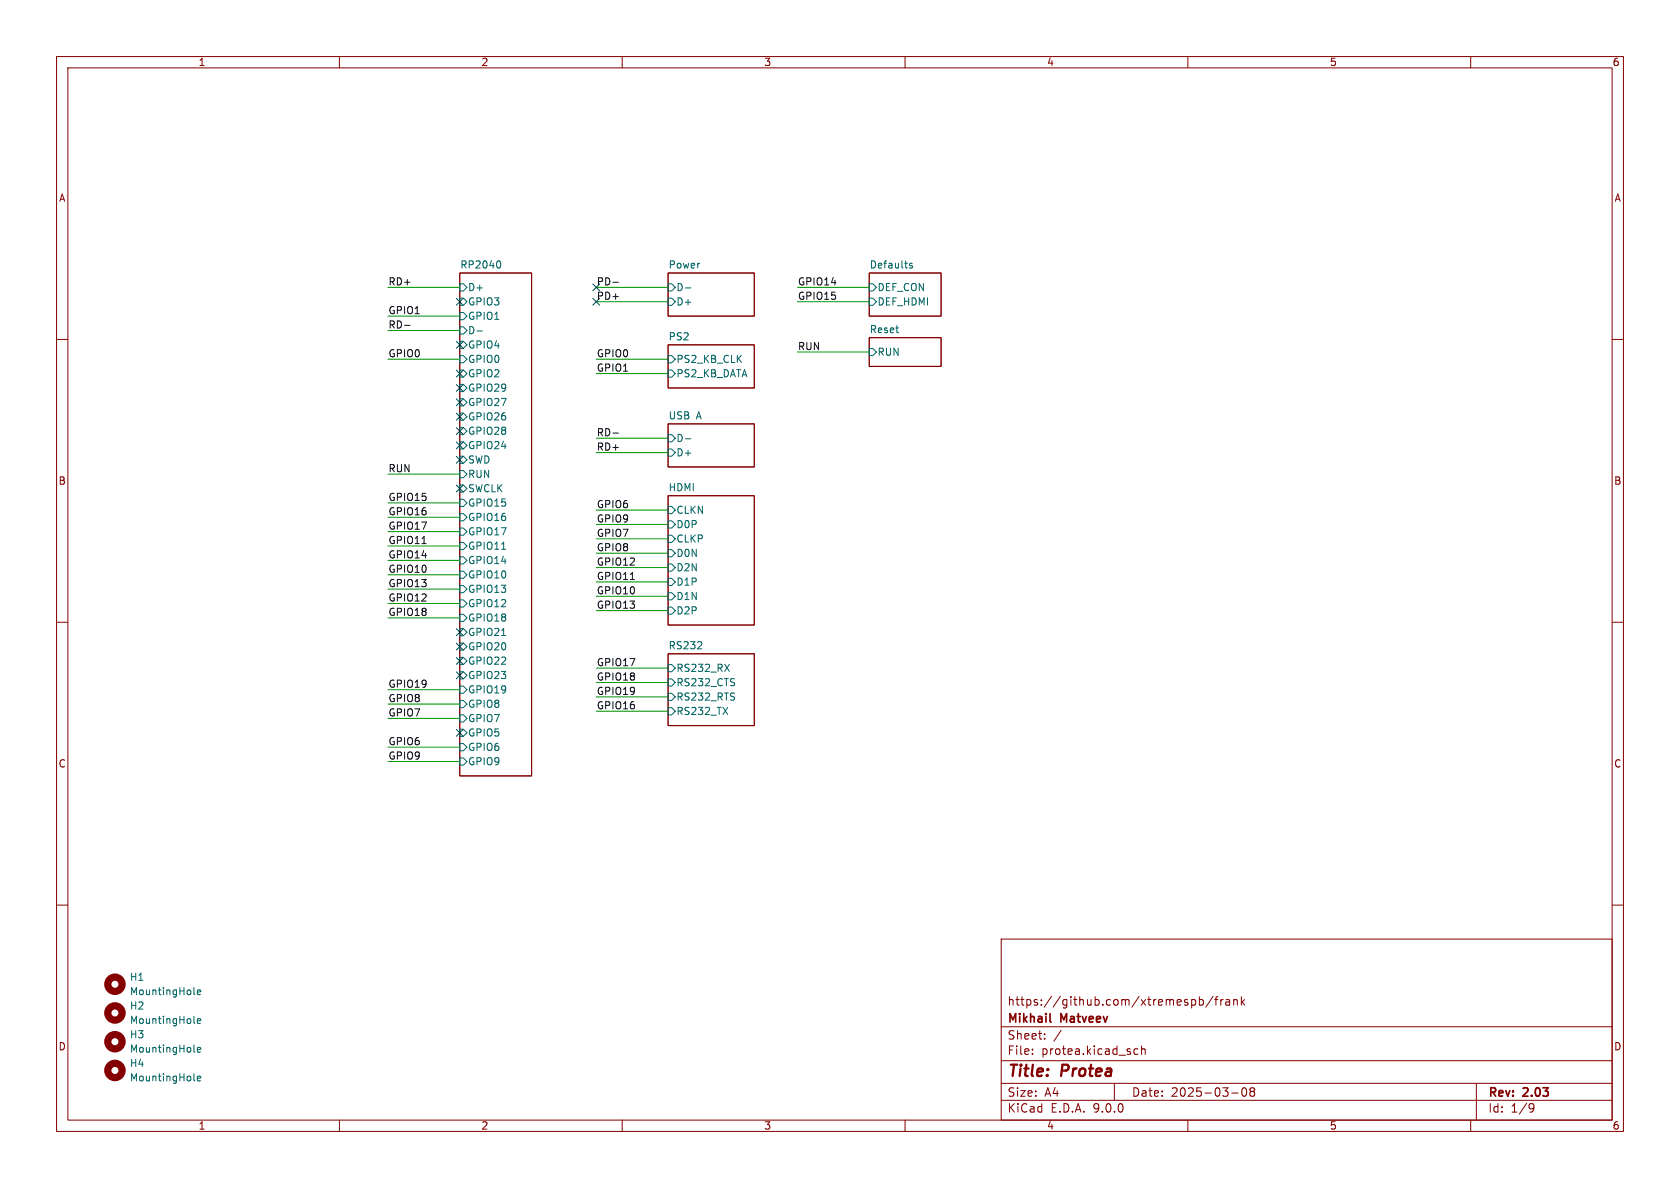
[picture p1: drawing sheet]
(kicad_sch
 (version 20250114)
 (generator "eeschema")
 (generator_version "9.0")
 (paper "A4")
 (title_block
  (title "Protea")
  (date "2025-03-08")
  (rev "2.03")
  (company "Mikhail Matveev")
  (comment 1 "https://github.com/xtremespb/frank"))
 (lib_symbols
  (symbol "Mechanical:MountingHole"
   (pin_names
    (offset 1.016)) (exclude_from_sim yes) (in_bom no) (on_board yes)
   (property "Reference" "H" (at 0 5.08 0) (effects (font (size 1.27 1.27))))
   (property "Value" "MountingHole" (at 0 3.175 0) (effects (font (size 1.27 1.27))))
   (property "Footprint" "" (at 0 0 0) (effects (font (size 1.27 1.27)) (hide yes)))
   (property "Datasheet" "~" (at 0 0 0) (effects (font (size 1.27 1.27)) (hide yes)))
   (property "Description" "Mounting Hole without connection" (at 0 0 0) (effects (font (size 1.27 1.27)) (hide yes)))
   (symbol "MountingHole_0_1"
    (circle (center 0 0) (radius 1.27) (stroke (width 1.27) (type default)) (fill (type none))))
   (embedded_fonts no)))
 (no_connect
  (at 81.28 76.2))
 (no_connect
  (at 81.28 78.74))
 (no_connect
  (at 81.28 116.84))
 (no_connect
  (at 81.28 111.76))
 (no_connect
  (at 105.41 53.34))
 (no_connect
  (at 81.28 86.36))
 (no_connect
  (at 81.28 60.96))
 (no_connect
  (at 81.28 66.04))
 (no_connect
  (at 81.28 53.34))
 (no_connect
  (at 105.41 50.8))
 (no_connect
  (at 81.28 119.38))
 (no_connect
  (at 81.28 73.66))
 (no_connect
  (at 81.28 114.3))
 (no_connect
  (at 81.28 71.12))
 (no_connect
  (at 81.28 81.28))
 (no_connect
  (at 81.28 68.58))
 (no_connect
  (at 81.28 129.54))
 (wire
  (pts (xy 68.58 132.08) (xy 81.28 132.08))
  (stroke (width 0) (type default)))
 (wire
  (pts (xy 105.41 125.73) (xy 118.11 125.73))
  (stroke (width 0) (type default)))
 (wire
  (pts (xy 105.41 66.04) (xy 118.11 66.04))
  (stroke (width 0) (type default)))
 (wire
  (pts (xy 68.58 50.8) (xy 81.28 50.8))
  (stroke (width 0) (type default)))
 (wire
  (pts (xy 68.58 127) (xy 81.28 127))
  (stroke (width 0) (type default)))
 (wire
  (pts (xy 140.97 50.8) (xy 153.67 50.8))
  (stroke (width 0) (type default)))
 (wire
  (pts (xy 105.41 102.87) (xy 118.11 102.87))
  (stroke (width 0) (type default)))
 (wire
  (pts (xy 68.58 58.42) (xy 81.28 58.42))
  (stroke (width 0) (type default)))
 (wire
  (pts (xy 68.58 134.62) (xy 81.28 134.62))
  (stroke (width 0) (type default)))
 (wire
  (pts (xy 105.41 120.65) (xy 118.11 120.65))
  (stroke (width 0) (type default)))
 (wire
  (pts (xy 105.41 118.11) (xy 118.11 118.11))
  (stroke (width 0) (type default)))
 (wire
  (pts (xy 68.58 91.44) (xy 81.28 91.44))
  (stroke (width 0) (type default)))
 (wire
  (pts (xy 68.58 106.68) (xy 81.28 106.68))
  (stroke (width 0) (type default)))
 (wire
  (pts (xy 105.41 53.34) (xy 118.11 53.34))
  (stroke (width 0) (type default)))
 (wire
  (pts (xy 105.41 97.79) (xy 118.11 97.79))
  (stroke (width 0) (type default)))
 (wire
  (pts (xy 105.41 50.8) (xy 118.11 50.8))
  (stroke (width 0) (type default)))
 (wire
  (pts (xy 105.41 92.71) (xy 118.11 92.71))
  (stroke (width 0) (type default)))
 (wire
  (pts (xy 105.41 90.17) (xy 118.11 90.17))
  (stroke (width 0) (type default)))
 (wire
  (pts (xy 68.58 124.46) (xy 81.28 124.46))
  (stroke (width 0) (type default)))
 (wire
  (pts (xy 105.41 80.01) (xy 118.11 80.01))
  (stroke (width 0) (type default)))
 (wire
  (pts (xy 68.58 88.9) (xy 81.28 88.9))
  (stroke (width 0) (type default)))
 (wire
  (pts (xy 68.58 96.52) (xy 81.28 96.52))
  (stroke (width 0) (type default)))
 (wire
  (pts (xy 105.41 105.41) (xy 118.11 105.41))
  (stroke (width 0) (type default)))
 (wire
  (pts (xy 68.58 101.6) (xy 81.28 101.6))
  (stroke (width 0) (type default)))
 (wire
  (pts (xy 105.41 63.5) (xy 118.11 63.5))
  (stroke (width 0) (type default)))
 (wire
  (pts (xy 140.97 53.34) (xy 153.67 53.34))
  (stroke (width 0) (type default)))
 (wire
  (pts (xy 105.41 95.25) (xy 118.11 95.25))
  (stroke (width 0) (type default)))
 (wire
  (pts (xy 68.58 109.22) (xy 81.28 109.22))
  (stroke (width 0) (type default)))
 (wire
  (pts (xy 68.58 104.14) (xy 81.28 104.14))
  (stroke (width 0) (type default)))
 (wire
  (pts (xy 105.41 123.19) (xy 118.11 123.19))
  (stroke (width 0) (type default)))
 (wire
  (pts (xy 105.41 77.47) (xy 118.11 77.47))
  (stroke (width 0) (type default)))
 (wire
  (pts (xy 68.58 99.06) (xy 81.28 99.06))
  (stroke (width 0) (type default)))
 (wire
  (pts (xy 140.97 62.23) (xy 153.67 62.23))
  (stroke (width 0) (type default)))
 (wire
  (pts (xy 68.58 63.5) (xy 81.28 63.5))
  (stroke (width 0) (type default)))
 (wire
  (pts (xy 68.58 93.98) (xy 81.28 93.98))
  (stroke (width 0) (type default)))
 (wire
  (pts (xy 68.58 83.82) (xy 81.28 83.82))
  (stroke (width 0) (type default)))
 (wire
  (pts (xy 68.58 55.88) (xy 81.28 55.88))
  (stroke (width 0) (type default)))
 (wire
  (pts (xy 68.58 121.92) (xy 81.28 121.92))
  (stroke (width 0) (type default)))
 (wire
  (pts (xy 105.41 100.33) (xy 118.11 100.33))
  (stroke (width 0) (type default)))
 (wire
  (pts (xy 105.41 107.95) (xy 118.11 107.95))
  (stroke (width 0) (type default)))
 (label "GPIO8"
  (at 68.58 124.46 0)
  (effects (font (size 1.27 1.27)) (justify left bottom)))
 (label "PD+"
  (at 105.41 53.34 0)
  (effects (font (size 1.27 1.27)) (justify left bottom)))
 (label "GPIO0"
  (at 68.58 63.5 0)
  (effects (font (size 1.27 1.27)) (justify left bottom)))
 (label "GPIO7"
  (at 105.41 95.25 0)
  (effects (font (size 1.27 1.27)) (justify left bottom)))
 (label "RD-"
  (at 68.58 58.42 0)
  (effects (font (size 1.27 1.27)) (justify left bottom)))
 (label "RD+"
  (at 68.58 50.8 0)
  (effects (font (size 1.27 1.27)) (justify left bottom)))
 (label "GPIO15"
  (at 140.97 53.34 0)
  (effects (font (size 1.27 1.27)) (justify left bottom)))
 (label "GPIO1"
  (at 105.41 66.04 0)
  (effects (font (size 1.27 1.27)) (justify left bottom)))
 (label "GPIO10"
  (at 68.58 101.6 0)
  (effects (font (size 1.27 1.27)) (justify left bottom)))
 (label "GPIO12"
  (at 105.41 100.33 0)
  (effects (font (size 1.27 1.27)) (justify left bottom)))
 (label "RD-"
  (at 105.41 77.47 0)
  (effects (font (size 1.27 1.27)) (justify left bottom)))
 (label "GPIO14"
  (at 140.97 50.8 0)
  (effects (font (size 1.27 1.27)) (justify left bottom)))
 (label "GPIO16"
  (at 105.41 125.73 0)
  (effects (font (size 1.27 1.27)) (justify left bottom)))
 (label "GPIO6"
  (at 68.58 132.08 0)
  (effects (font (size 1.27 1.27)) (justify left bottom)))
 (label "GPIO18"
  (at 105.41 120.65 0)
  (effects (font (size 1.27 1.27)) (justify left bottom)))
 (label "RD+"
  (at 105.41 80.01 0)
  (effects (font (size 1.27 1.27)) (justify left bottom)))
 (label "GPIO14"
  (at 68.58 99.06 0)
  (effects (font (size 1.27 1.27)) (justify left bottom)))
 (label "GPIO9"
  (at 68.58 134.62 0)
  (effects (font (size 1.27 1.27)) (justify left bottom)))
 (label "GPIO12"
  (at 68.58 106.68 0)
  (effects (font (size 1.27 1.27)) (justify left bottom)))
 (label "GPIO0"
  (at 105.41 63.5 0)
  (effects (font (size 1.27 1.27)) (justify left bottom)))
 (label "GPIO18"
  (at 68.58 109.22 0)
  (effects (font (size 1.27 1.27)) (justify left bottom)))
 (label "GPIO7"
  (at 68.58 127 0)
  (effects (font (size 1.27 1.27)) (justify left bottom)))
 (label "GPIO13"
  (at 105.41 107.95 0)
  (effects (font (size 1.27 1.27)) (justify left bottom)))
 (label "RUN"
  (at 68.58 83.82 0)
  (effects (font (size 1.27 1.27)) (justify left bottom)))
 (label "GPIO6"
  (at 105.41 90.17 0)
  (effects (font (size 1.27 1.27)) (justify left bottom)))
 (label "GPIO11"
  (at 68.58 96.52 0)
  (effects (font (size 1.27 1.27)) (justify left bottom)))
 (label "GPIO19"
  (at 68.58 121.92 0)
  (effects (font (size 1.27 1.27)) (justify left bottom)))
 (label "GPIO19"
  (at 105.41 123.19 0)
  (effects (font (size 1.27 1.27)) (justify left bottom)))
 (label "GPIO1"
  (at 68.58 55.88 0)
  (effects (font (size 1.27 1.27)) (justify left bottom)))
 (label "GPIO8"
  (at 105.41 97.79 0)
  (effects (font (size 1.27 1.27)) (justify left bottom)))
 (label "GPIO11"
  (at 105.41 102.87 0)
  (effects (font (size 1.27 1.27)) (justify left bottom)))
 (label "GPIO17"
  (at 68.58 93.98 0)
  (effects (font (size 1.27 1.27)) (justify left bottom)))
 (label "RUN"
  (at 140.97 62.23 0)
  (effects (font (size 1.27 1.27)) (justify left bottom)))
 (label "GPIO16"
  (at 68.58 91.44 0)
  (effects (font (size 1.27 1.27)) (justify left bottom)))
 (label "GPIO15"
  (at 68.58 88.9 0)
  (effects (font (size 1.27 1.27)) (justify left bottom)))
 (label "GPIO13"
  (at 68.58 104.14 0)
  (effects (font (size 1.27 1.27)) (justify left bottom)))
 (label "PD-"
  (at 105.41 50.8 0)
  (effects (font (size 1.27 1.27)) (justify left bottom)))
 (label "GPIO9"
  (at 105.41 92.71 0)
  (effects (font (size 1.27 1.27)) (justify left bottom)))
 (label "GPIO17"
  (at 105.41 118.11 0)
  (effects (font (size 1.27 1.27)) (justify left bottom)))
 (label "GPIO10"
  (at 105.41 105.41 0)
  (effects (font (size 1.27 1.27)) (justify left bottom)))
 (symbol
  (lib_id "Mechanical:MountingHole")
  (at 20.32 184.15 0)
  (unit 1)
  (exclude_from_sim yes)
  (in_bom no)
  (on_board yes)
  (dnp no)
  (fields_autoplaced yes)
  (property "Reference" "H3" (at 22.86 182.8799 0) (effects (font (size 1.27 1.27)) (justify left)))
  (property "Value" "MountingHole" (at 22.86 185.4199 0) (effects (font (size 1.27 1.27)) (justify left)))
  (property "Footprint" "MountingHole:MountingHole_2.7mm" (at 20.32 184.15 0) (effects (font (size 1.27 1.27)) (hide yes)))
  (property "Datasheet" "~" (at 20.32 184.15 0) (effects (font (size 1.27 1.27)) (hide yes)))
  (property "Description" "Mounting Hole without connection" (at 20.32 184.15 0) (effects (font (size 1.27 1.27)) (hide yes))))
 (symbol
  (lib_id "Mechanical:MountingHole")
  (at 20.32 179.07 0)
  (unit 1)
  (exclude_from_sim yes)
  (in_bom no)
  (on_board yes)
  (dnp no)
  (fields_autoplaced yes)
  (property "Reference" "H2" (at 22.86 177.7999 0) (effects (font (size 1.27 1.27)) (justify left)))
  (property "Value" "MountingHole" (at 22.86 180.3399 0) (effects (font (size 1.27 1.27)) (justify left)))
  (property "Footprint" "MountingHole:MountingHole_2.7mm" (at 20.32 179.07 0) (effects (font (size 1.27 1.27)) (hide yes)))
  (property "Datasheet" "~" (at 20.32 179.07 0) (effects (font (size 1.27 1.27)) (hide yes)))
  (property "Description" "Mounting Hole without connection" (at 20.32 179.07 0) (effects (font (size 1.27 1.27)) (hide yes))))
 (symbol
  (lib_id "Mechanical:MountingHole")
  (at 20.32 189.23 0)
  (unit 1)
  (exclude_from_sim yes)
  (in_bom no)
  (on_board yes)
  (dnp no)
  (fields_autoplaced yes)
  (property "Reference" "H4" (at 22.86 187.9599 0) (effects (font (size 1.27 1.27)) (justify left)))
  (property "Value" "MountingHole" (at 22.86 190.4999 0) (effects (font (size 1.27 1.27)) (justify left)))
  (property "Footprint" "MountingHole:MountingHole_2.7mm" (at 20.32 189.23 0) (effects (font (size 1.27 1.27)) (hide yes)))
  (property "Datasheet" "~" (at 20.32 189.23 0) (effects (font (size 1.27 1.27)) (hide yes)))
  (property "Description" "Mounting Hole without connection" (at 20.32 189.23 0) (effects (font (size 1.27 1.27)) (hide yes))))
 (symbol
  (lib_id "Mechanical:MountingHole")
  (at 20.32 173.99 0)
  (unit 1)
  (exclude_from_sim yes)
  (in_bom no)
  (on_board yes)
  (dnp no)
  (fields_autoplaced yes)
  (property "Reference" "H1" (at 22.86 172.7199 0) (effects (font (size 1.27 1.27)) (justify left)))
  (property "Value" "MountingHole" (at 22.86 175.2599 0) (effects (font (size 1.27 1.27)) (justify left)))
  (property "Footprint" "MountingHole:MountingHole_2.7mm" (at 20.32 173.99 0) (effects (font (size 1.27 1.27)) (hide yes)))
  (property "Datasheet" "~" (at 20.32 173.99 0) (effects (font (size 1.27 1.27)) (hide yes)))
  (property "Description" "Mounting Hole without connection" (at 20.32 173.99 0) (effects (font (size 1.27 1.27)) (hide yes))))
 (sheet
  (at 153.67 48.26)
  (size 12.7 7.62)
  (exclude_from_sim no)
  (in_bom yes)
  (on_board yes)
  (dnp no)
  (fields_autoplaced yes)
  (stroke (width 0.1524) (type solid))
  (fill (color 0 0 0 0.0000))
  (property "Sheetname" "Defaults" (at 153.67 47.5484 0) (effects (font (size 1.27 1.27)) (justify left bottom)))
  (property "Sheetfile" "button.kicad_sch" (at 153.67 56.4646 0) (effects (font (size 1.27 1.27)) (justify left top) (hide yes)))
  (pin "DEF_HDMI" input (at 153.67 53.34 180) (effects (font (size 1.27 1.27)) (justify left)))
  (pin "DEF_CON" input (at 153.67 50.8 180) (effects (font (size 1.27 1.27)) (justify left))))
 (sheet
  (at 153.67 59.69)
  (size 12.7 5.08)
  (exclude_from_sim no)
  (in_bom yes)
  (on_board yes)
  (dnp no)
  (fields_autoplaced yes)
  (stroke (width 0.1524) (type solid))
  (fill (color 0 0 0 0.0000))
  (property "Sheetname" "Reset" (at 153.67 58.9784 0) (effects (font (size 1.27 1.27)) (justify left bottom)))
  (property "Sheetfile" "reset.kicad_sch" (at 153.67 65.3546 0) (effects (font (size 1.27 1.27)) (justify left top) (hide yes)))
  (pin "RUN" input (at 153.67 62.23 180) (effects (font (size 1.27 1.27)) (justify left))))
 (sheet
  (at 118.11 115.57)
  (size 15.24 12.7)
  (exclude_from_sim no)
  (in_bom yes)
  (on_board yes)
  (dnp no)
  (fields_autoplaced yes)
  (stroke (width 0.1524) (type solid))
  (fill (color 0 0 0 0.0000))
  (property "Sheetname" "RS232" (at 118.11 114.8584 0) (effects (font (size 1.27 1.27)) (justify left bottom)))
  (property "Sheetfile" "rs232.kicad_sch" (at 118.11 128.8546 0) (effects (font (size 1.27 1.27)) (justify left top) (hide yes)))
  (pin "RS232_TX" input (at 118.11 125.73 180) (effects (font (size 1.27 1.27)) (justify left)))
  (pin "RS232_RTS" input (at 118.11 123.19 180) (effects (font (size 1.27 1.27)) (justify left)))
  (pin "RS232_RX" input (at 118.11 118.11 180) (effects (font (size 1.27 1.27)) (justify left)))
  (pin "RS232_CTS" input (at 118.11 120.65 180) (effects (font (size 1.27 1.27)) (justify left))))
 (sheet
  (at 118.11 48.26)
  (size 15.24 7.62)
  (exclude_from_sim no)
  (in_bom yes)
  (on_board yes)
  (dnp no)
  (fields_autoplaced yes)
  (stroke (width 0.1524) (type solid))
  (fill (color 0 0 0 0.0000))
  (property "Sheetname" "Power" (at 118.11 47.5484 0) (effects (font (size 1.27 1.27)) (justify left bottom)))
  (property "Sheetfile" "power.kicad_sch" (at 118.11 56.4646 0) (effects (font (size 1.27 1.27)) (justify left top) (hide yes)))
  (pin "D-" input (at 118.11 50.8 180) (effects (font (size 1.27 1.27)) (justify left)))
  (pin "D+" input (at 118.11 53.34 180) (effects (font (size 1.27 1.27)) (justify left))))
 (sheet
  (at 118.11 60.96)
  (size 15.24 7.62)
  (exclude_from_sim no)
  (in_bom yes)
  (on_board yes)
  (dnp no)
  (fields_autoplaced yes)
  (stroke (width 0.1524) (type solid))
  (fill (color 0 0 0 0.0000))
  (property "Sheetname" "PS2" (at 118.11 60.2484 0) (effects (font (size 1.27 1.27)) (justify left bottom)))
  (property "Sheetfile" "ps2.kicad_sch" (at 118.11 69.1646 0) (effects (font (size 1.27 1.27)) (justify left top) (hide yes)))
  (pin "PS2_KB_CLK" input (at 118.11 63.5 180) (effects (font (size 1.27 1.27)) (justify left)))
  (pin "PS2_KB_DATA" input (at 118.11 66.04 180) (effects (font (size 1.27 1.27)) (justify left))))
 (sheet
  (at 81.28 48.26)
  (size 12.7 88.9)
  (exclude_from_sim no)
  (in_bom yes)
  (on_board yes)
  (dnp no)
  (fields_autoplaced yes)
  (stroke (width 0.1524) (type solid))
  (fill (color 0 0 0 0.0000))
  (property "Sheetname" "RP2040" (at 81.28 47.5484 0) (effects (font (size 1.27 1.27)) (justify left bottom)))
  (property "Sheetfile" "rp2040.kicad_sch" (at 81.28 137.7446 0) (effects (font (size 1.27 1.27)) (justify left top) (hide yes)))
  (pin "D+" input (at 81.28 50.8 180) (effects (font (size 1.27 1.27)) (justify left)))
  (pin "GPIO3" input (at 81.28 53.34 180) (effects (font (size 1.27 1.27)) (justify left)))
  (pin "GPIO1" input (at 81.28 55.88 180) (effects (font (size 1.27 1.27)) (justify left)))
  (pin "D-" input (at 81.28 58.42 180) (effects (font (size 1.27 1.27)) (justify left)))
  (pin "GPIO4" input (at 81.28 60.96 180) (effects (font (size 1.27 1.27)) (justify left)))
  (pin "GPIO0" input (at 81.28 63.5 180) (effects (font (size 1.27 1.27)) (justify left)))
  (pin "GPIO2" input (at 81.28 66.04 180) (effects (font (size 1.27 1.27)) (justify left)))
  (pin "GPIO29" input (at 81.28 68.58 180) (effects (font (size 1.27 1.27)) (justify left)))
  (pin "GPIO27" input (at 81.28 71.12 180) (effects (font (size 1.27 1.27)) (justify left)))
  (pin "GPIO26" input (at 81.28 73.66 180) (effects (font (size 1.27 1.27)) (justify left)))
  (pin "GPIO28" input (at 81.28 76.2 180) (effects (font (size 1.27 1.27)) (justify left)))
  (pin "GPIO24" input (at 81.28 78.74 180) (effects (font (size 1.27 1.27)) (justify left)))
  (pin "SWD" input (at 81.28 81.28 180) (effects (font (size 1.27 1.27)) (justify left)))
  (pin "RUN" input (at 81.28 83.82 180) (effects (font (size 1.27 1.27)) (justify left)))
  (pin "SWCLK" input (at 81.28 86.36 180) (effects (font (size 1.27 1.27)) (justify left)))
  (pin "GPIO15" input (at 81.28 88.9 180) (effects (font (size 1.27 1.27)) (justify left)))
  (pin "GPIO16" input (at 81.28 91.44 180) (effects (font (size 1.27 1.27)) (justify left)))
  (pin "GPIO17" input (at 81.28 93.98 180) (effects (font (size 1.27 1.27)) (justify left)))
  (pin "GPIO11" input (at 81.28 96.52 180) (effects (font (size 1.27 1.27)) (justify left)))
  (pin "GPIO14" input (at 81.28 99.06 180) (effects (font (size 1.27 1.27)) (justify left)))
  (pin "GPIO10" input (at 81.28 101.6 180) (effects (font (size 1.27 1.27)) (justify left)))
  (pin "GPIO13" input (at 81.28 104.14 180) (effects (font (size 1.27 1.27)) (justify left)))
  (pin "GPIO12" input (at 81.28 106.68 180) (effects (font (size 1.27 1.27)) (justify left)))
  (pin "GPIO18" input (at 81.28 109.22 180) (effects (font (size 1.27 1.27)) (justify left)))
  (pin "GPIO21" input (at 81.28 111.76 180) (effects (font (size 1.27 1.27)) (justify left)))
  (pin "GPIO20" input (at 81.28 114.3 180) (effects (font (size 1.27 1.27)) (justify left)))
  (pin "GPIO22" input (at 81.28 116.84 180) (effects (font (size 1.27 1.27)) (justify left)))
  (pin "GPIO23" input (at 81.28 119.38 180) (effects (font (size 1.27 1.27)) (justify left)))
  (pin "GPIO19" input (at 81.28 121.92 180) (effects (font (size 1.27 1.27)) (justify left)))
  (pin "GPIO8" input (at 81.28 124.46 180) (effects (font (size 1.27 1.27)) (justify left)))
  (pin "GPIO7" input (at 81.28 127 180) (effects (font (size 1.27 1.27)) (justify left)))
  (pin "GPIO5" input (at 81.28 129.54 180) (effects (font (size 1.27 1.27)) (justify left)))
  (pin "GPIO6" input (at 81.28 132.08 180) (effects (font (size 1.27 1.27)) (justify left)))
  (pin "GPIO9" input (at 81.28 134.62 180) (effects (font (size 1.27 1.27)) (justify left))))
 (sheet
  (at 118.11 87.63)
  (size 15.24 22.86)
  (exclude_from_sim no)
  (in_bom yes)
  (on_board yes)
  (dnp no)
  (fields_autoplaced yes)
  (stroke (width 0.1524) (type solid))
  (fill (color 0 0 0 0.0000))
  (property "Sheetname" "HDMI" (at 118.11 86.9184 0) (effects (font (size 1.27 1.27)) (justify left bottom)))
  (property "Sheetfile" "hdmi.kicad_sch" (at 118.11 111.0746 0) (effects (font (size 1.27 1.27)) (justify left top) (hide yes)))
  (pin "CLKN" input (at 118.11 90.17 180) (effects (font (size 1.27 1.27)) (justify left)))
  (pin "D0P" input (at 118.11 92.71 180) (effects (font (size 1.27 1.27)) (justify left)))
  (pin "CLKP" input (at 118.11 95.25 180) (effects (font (size 1.27 1.27)) (justify left)))
  (pin "D0N" input (at 118.11 97.79 180) (effects (font (size 1.27 1.27)) (justify left)))
  (pin "D2N" input (at 118.11 100.33 180) (effects (font (size 1.27 1.27)) (justify left)))
  (pin "D1P" input (at 118.11 102.87 180) (effects (font (size 1.27 1.27)) (justify left)))
  (pin "D1N" input (at 118.11 105.41 180) (effects (font (size 1.27 1.27)) (justify left)))
  (pin "D2P" input (at 118.11 107.95 180) (effects (font (size 1.27 1.27)) (justify left))))
 (sheet
  (at 118.11 74.93)
  (size 15.24 7.62)
  (exclude_from_sim no)
  (in_bom yes)
  (on_board yes)
  (dnp no)
  (fields_autoplaced yes)
  (stroke (width 0.1524) (type solid))
  (fill (color 0 0 0 0.0000))
  (property "Sheetname" "USB A" (at 118.11 74.2184 0) (effects (font (size 1.27 1.27)) (justify left bottom)))
  (property "Sheetfile" "usba.kicad_sch" (at 118.11 83.1346 0) (effects (font (size 1.27 1.27)) (justify left top) (hide yes)))
  (pin "D-" input (at 118.11 77.47 180) (effects (font (size 1.27 1.27)) (justify left)))
  (pin "D+" input (at 118.11 80.01 180) (effects (font (size 1.27 1.27)) (justify left))))
 (sheet_instances
  (path ""
   (page "1")))
 (embedded_fonts no))
